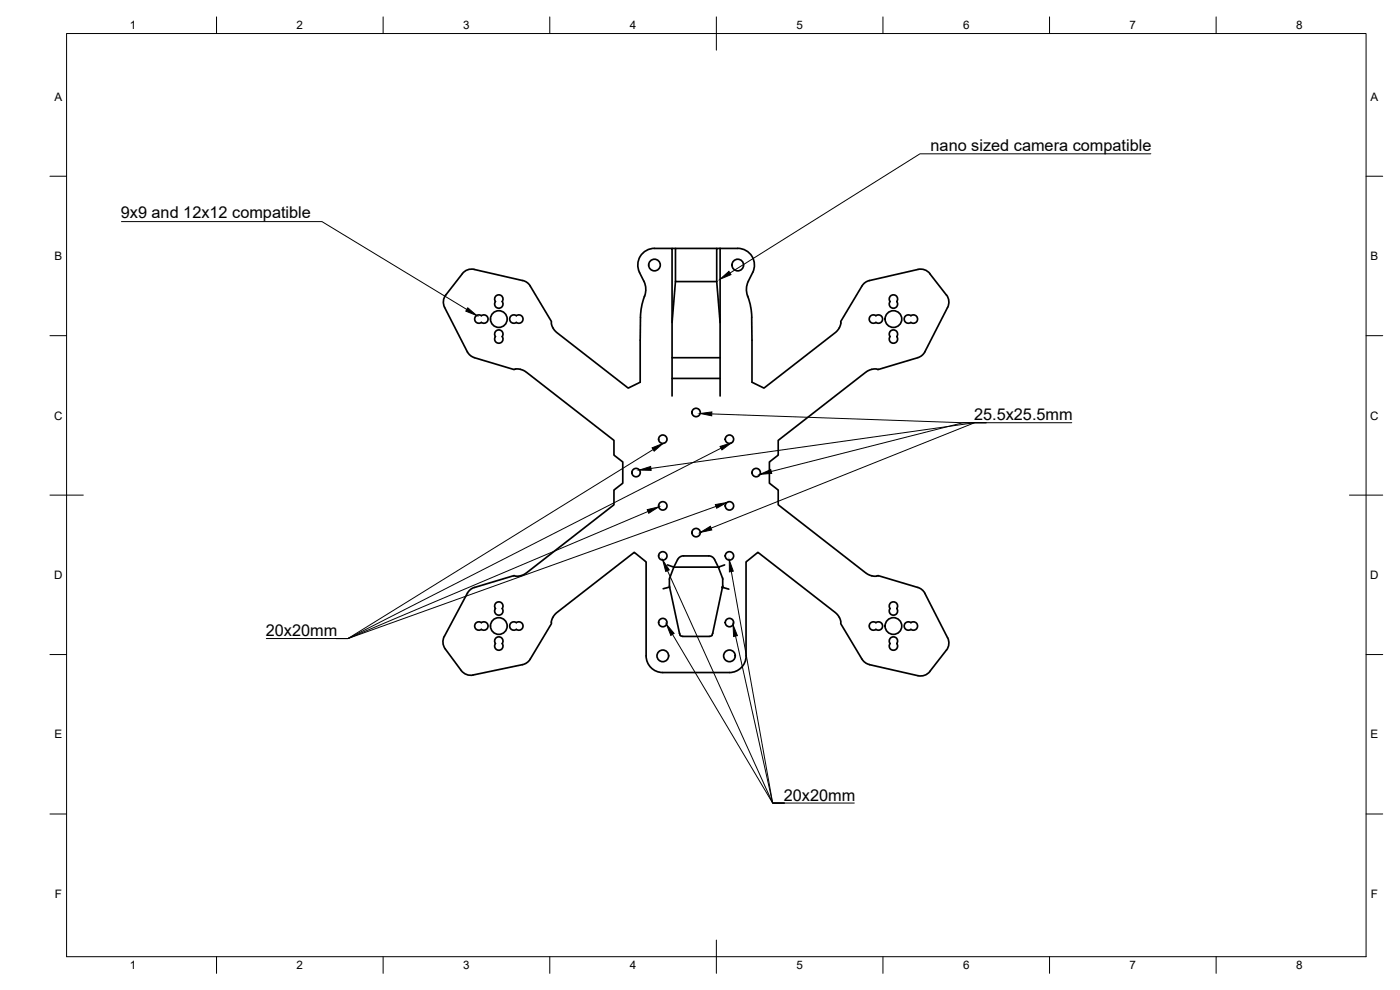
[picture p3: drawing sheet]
<svg xmlns="http://www.w3.org/2000/svg" width="420mm" height="297mm" viewBox="0 0 420 297" stroke-linecap="round" stroke-linejoin="round" font-family="sans-serif">
<!-- layer: Visibile -->
<g fill="none" stroke="#000" stroke-width=".51">
<path d="M201.7 74.5h1M215.1 74.5h-12.4v10h12.4M216.1 74.5h5.3a5 5 0 0 1 4.5 7.3 11 11 0 0 0-1.9 4.4 14 14 0 0 0 1.1 5.1l.5 3.9M216.1 74.5h-1v10M216.1 74.5v44.3M133.4 92.3l6.9 13.2 .8 1.1 1.3 .7 11.9 3.6 .6-.2 1.4 .2 1.7 .8 26.3 20.4v4.5l2.6 2v6.4l-2.6 2v4.5l-27.1 20.9-1.4 .5-1.5-.2-12 3.6M133.8 88.5l-.7 1.5v1.1l.3 1.1M142.8 94.9l1-.4a1.07 1.07 0 0 0 1.4 0 1.26 1.26 0 0 1 1.2 1.6 1.26 1.26 0 0 1-1.9 .6 1.26 1.26 0 0 1-1.7-.1 1.26 1.26 0 0 1 0-1.7zM148.9 88.8a1.26 1.26 0 0 1 1.6 0 1.26 1.26 0 0 1 .2 1.7 1.26 1.26 0 0 1-.2 1.7 1.26 1.26 0 0 1-1.6 0 1.26 1.26 0 0 1-.2-1.7l-.3-.7zM148.9 99.3a1.25 1.25 0 0 1 1.6 0 1.25 1.25 0 0 1 .2 1.7 1.26 1.26 0 0 1-.2 1.7 1.26 1.26 0 0 1-1.6 0 1.26 1.26 0 0 1-.2-1.7l-.2-1.1zM153.3 94.9l1-.4a1.07 1.07 0 0 0 1.3 0 1.26 1.26 0 0 1 1.3 1.6 1.26 1.26 0 0 1-1.9 .6 1.26 1.26 0 0 1-1.7-.1 1.26 1.26 0 0 1 0-1.7zM159.1 85.8l6.4 10.6 .1 1.2 .9 1.6 22 17.2 3.6-1.7 .1-19.4"/>
<path d="M159.1 85.8l-.9-1.1-1.3-.5-14.6-3.4h-1.1l-1.1 .2-.9 .7-5.4 6.8M193.4 89a5.5 5.5 0 0 0-.1-4.6 9.4 9.4 0 0 1-1.9-4.8 5 5 0 0 1 5-5.1h5.3v44.3M193.4 89a18.5 18.5 0 0 0-1.2 6.2M202.7 84.5l-1 12.3M215.1 84.5l1 12.3M258.7 85.8l-6.4 10.6-.1 1.3-.9 1.5-22 17.2-3.6-1.7-.1-19.4M258.7 85.8l.6-.8 1.2-.7 15-3.5h1.2l1 .2 1 .7 5.3 6.8M261.2 94.9l1-.4a1.07 1.07 0 0 0 1.4 0 1.26 1.26 0 0 1 1.2 1.6 1.26 1.26 0 0 1-1.9 .6 1.26 1.26 0 0 1-1.7-.1 1.26 1.26 0 0 1 0-1.7zM267.3 88.8a1.26 1.26 0 0 1 1.7 0 1.26 1.26 0 0 1 .1 1.7 1.26 1.26 0 0 1-.1 1.7 1.26 1.26 0 0 1-1.7 0 1.26 1.26 0 0 1-.2-1.7l-.2-.7zM267.3 99.3a1.25 1.25 0 0 1 1.7 0 1.25 1.25 0 0 1 .1 1.7 1.26 1.26 0 0 1-.1 1.7 1.26 1.26 0 0 1-1.7 0 1.26 1.26 0 0 1-.2-1.7l-.2-1.1zM273.4 94.7a1.26 1.26 0 0 1 1.7 .2 1.26 1.26 0 0 1 0 1.7 1.26 1.26 0 0 1-1.7 .1M273.4 94.7a1.26 1.26 0 0 0-1.7 .2 1.26 1.26 0 0 0 0 1.7 1.26 1.26 0 0 0 1.7 .1"/>
<path d="M284 88.5l.7 1.5v1.1l-.3 1.1M284.4 92.3l-6.8 13.3M201.7 107.3h14.4M201.7 113.5h14.4M277.6 105.5l-.9 1.1-1.3 .7-11.9 3.6-.6-.2-1.3 .1-1.8 .9-26.2 20.4v4.5l-2.7 2v6.4l2.7 2v4.5l26.6 20.6 2 .8 1.3-.2 11.9 3.6 1.3 .6 .9 1.1M142.4 176.3l-1.2 .6-.9 1.1-7 13-.4 1.6 .2 1.1 .5 1 5.2 6.9 1.5 .9h1.7M200.3 169.5l1.9 .7M201 173.4v2.7M202.2 170.2l-1.2 3.2M203.3 167.9l-1.1 2.2M212.7 166.8h-8l-.8 .4-.5 .7M212.7 166.8l.8 .2 .7 .5 1.4 2.6-13.4 .1"/>
<path d="M216.8 176.2l-3 14a.82 .82 0 0 1-.9 .7l-8 .1a1 1 0 0 1-1-1l-2.9-13.9-2 .5M216.8 173.4l.1 2.7M216.9 176.1l1.8 .7M217.5 169.5l-1.9 .7 1.2 3.2M277.6 178l7 13.9 .1 1.6-.7 1.6M142.8 187l1-.4a1.07 1.07 0 0 0 1.4 0 1.26 1.26 0 0 1 1.2 1.6 1.26 1.26 0 0 1-1.9 .6 1.26 1.26 0 0 1-1.7-.1 1.26 1.26 0 0 1 0-1.7zM148.7 182.6a1.26 1.26 0 0 1 .2-1.7 1.26 1.26 0 0 1 1.6 0 1.26 1.26 0 0 1 .2 1.7M148.7 193.1a1.26 1.26 0 0 1 .2-1.7 1.26 1.26 0 0 1 1.6 0 1.26 1.26 0 0 1 .2 1.7M148.7 182.6a1.26 1.26 0 0 0 .2 1.7 1.26 1.26 0 0 0 1.6 0 1.26 1.26 0 0 0 .2-1.7M148.7 193.1a1.26 1.26 0 0 0 .2 1.7 1.26 1.26 0 0 0 1.6 0 1.26 1.26 0 0 0 .2-1.7M153.3 187l1-.4a1.07 1.07 0 0 0 1.3 0 1.26 1.26 0 0 1 1.3 1.6 1.26 1.26 0 0 1-1.9 .6 1.26 1.26 0 0 1-1.7-.1 1.26 1.26 0 0 1 0-1.7zM223.9 196.8a5 5 0 0 1-5 5h-20a5 5 0 0 1-5-5v-28.2l-3.5-2.9-23.9 18.6-.9 1.6-.1 1.2-6.4 10.7-1 1-1.3 .6-14.8 3.1"/>
<path d="M261.2 187l1-.4a1.07 1.07 0 0 0 1.4 0 1.26 1.26 0 0 1 1.2 1.6 1.26 1.26 0 0 1-1.9 .6 1.26 1.26 0 0 1-1.7-.1 1.26 1.26 0 0 1 0-1.7zM267.1 193.1a1.26 1.26 0 0 1 .2-1.7 1.26 1.26 0 0 1 1.7 0 1.26 1.26 0 0 1 .1 1.7M267.1 182.6a1.26 1.26 0 0 1 .2-1.7 1.26 1.26 0 0 1 1.7 0 1.26 1.26 0 0 1 .1 1.7M267.1 193.1a1.26 1.26 0 0 0 .2 1.7 1.26 1.26 0 0 0 1.7 0 1.26 1.26 0 0 0 .1-1.7M267.1 182.6a1.26 1.26 0 0 0 .2 1.7 1.26 1.26 0 0 0 1.7 0 1.26 1.26 0 0 0 .1-1.7M273.4 186.8a1.26 1.26 0 0 1 1.7 .2 1.26 1.26 0 0 1 0 1.7 1.26 1.26 0 0 1-1.7 .1M273.4 186.8a1.26 1.26 0 0 0-1.7 .2 1.26 1.26 0 0 0 0 1.7 1.26 1.26 0 0 0 1.7 .1M284 195.1l-5.3 6.8-1 .6-1 .3-1.2-.1-15.4-3.6-1.4-1.3-6.4-10.7-.1-1.2-.9-1.6-23.8-18.6-3.6 2.9v28.2"/>
<circle cx="196.4" cy="79.5" r="1.75"/>
<circle cx="221.4" cy="79.5" r="1.75"/>
<circle cx="149.7" cy="95.7" r="2.51"/>
<circle cx="268.1" cy="95.7" r="2.51"/>
<circle cx="198.9" cy="131.8" r="1.26"/>
<circle cx="208.9" cy="123.8" r="1.26"/>
<circle cx="218.9" cy="131.8" r="1.26"/>
<circle cx="190.9" cy="141.8" r="1.26"/>
<circle cx="198.9" cy="151.8" r="1.26"/>
<circle cx="208.9" cy="159.8" r="1.26"/>
<circle cx="218.9" cy="151.8" r="1.26"/>
<circle cx="226.9" cy="141.8" r="1.26"/>
<circle cx="198.9" cy="166.8" r="1.26"/>
<circle cx="218.9" cy="166.8" r="1.26"/>
<circle cx="149.7" cy="187.8" r="2.51"/>
<circle cx="198.9" cy="196.8" r="1.75"/>
<circle cx="198.9" cy="186.8" r="1.26"/>
<circle cx="218.9" cy="196.8" r="1.75"/>
<circle cx="218.9" cy="186.8" r="1.26"/>
<circle cx="268.1" cy="187.8" r="2.51"/>
</g>
<circle cx="216.8" cy="176.2" r=".24" fill="#000" stroke="#000" stroke-width=".3"/>
<!-- layer: Border -->
<g fill="none" stroke="#000" stroke-width=".3">
<path d="M20 10.1h390v276.9h-390zM65 5.1v5M115 5.1v5M165 5.1v5M215 5.1v10M265 5.1v5M315 5.1v5M365 5.1v5M15 52.9h5M410 52.9h5M15 100.7h5M410 100.7h5"/>
<path d="M15 148.6h10M405 148.6h10M15 196.4h5M410 196.4h5M15 244.2h5M410 244.2h5M65 287v5M115 287v5M165 287v5M215 282.1v9.9M265 287v5M315 287v5"/>
<path d="M365 287v5"/>
</g>
<!-- layer: Annotations -->
<g fill="#000" stroke="#000" stroke-width=".3">
<path d="M140.4 92.4l2.7 2.3-3.3-1.3zM216.1 83.8l2.7-2.4 .6 1zM195.7 134.4l3.3-1.4-2.7 2.4zM210.1 124.1l3.5-.5v1.2zM216.1 133.9l3.4-1-2.8 2.1zM194.2 152.9l3.5-.8-3 1.9zM191.9 141l3.4-1 .1 1.1zM210.2 159.8l3-1.9 .4 1.1zM214.7 151.4l3.5-.6-3.1 1.7zM228.1 142.3l3.2-1.4 .3 1.1zM198.9 168l2 3-1.1 .5zM218.9 168l1.2 3.4-1.2 .2z"/>
<path d="M200 187.3l2.3 2.7-1 .7zM220 187.4l1.3 3.3-1.1 .3z"/>
</g>
<g fill="none" stroke="#000" stroke-width=".3">
<path d="M345.4 46.2h-69.3l-57 35.7M36.4 66.5h60.2l43.5 26.3M196 134.9l-91.6 56.7h-3.5M213.6 124.2l75.4 2.6h32.6M216.4 134.5l-112 57.1h-3.5M292.5 126.8h-3.5l-57.5 14.7M194.5 153.5l-90.1 38.1h-24.5M195.3 140.6l97.2-13.8h3.5h-3.5l-79.1 31.7M214.9 151.9l-110.5 39.7h-3.5M200.3 171.2l31.6 69.7h3.5M219.5 171.5l12.4 69.4h3.5M201.8 190.3l30.1 50.6h24.5"/>
<path d="M220.7 190.8l11.2 50.1h3.5"/>
</g>
<g font-size="4.9">
<text x="279.3" y="45.2">nano sized camera compatible</text>
<text x="36.3" y="65.5">9x9 and 12x12 compatible</text>
<text x="292.3" y="126.1">25.5x25.5mm</text>
<text x="79.8" y="190.9">20x20mm</text>
<text x="235.2" y="240.2">20x20mm</text>
</g>
<g font-size="3.5">
<text x="39" y="8.8">1</text>
<text x="89" y="8.8">2</text>
<text x="139" y="8.8">3</text>
<text x="189" y="8.8">4</text>
<text x="239" y="8.8">5</text>
<text x="289" y="8.8">6</text>
<text x="339" y="8.8">7</text>
<text x="389" y="8.8">8</text>
<text x="16.3" y="30.2">A</text>
<text x="411.3" y="30.2">A</text>
<text x="16.3" y="78">B</text>
<text x="411.3" y="78">B</text>
<text x="16.2" y="125.9">C</text>
<text x="411.2" y="125.9">C</text>
<text x="16.2" y="173.7">D</text>
<text x="411.2" y="173.7">D</text>
<text x="16.3" y="221.6">E</text>
<text x="411.3" y="221.6">E</text>
<text x="16.4" y="269.4">F</text>
<text x="411.4" y="269.4">F</text>
<text x="39" y="290.8">1</text>
<text x="89" y="290.8">2</text>
<text x="139" y="290.8">3</text>
<text x="189" y="290.8">4</text>
<text x="239" y="290.8">5</text>
<text x="289" y="290.8">6</text>
<text x="339" y="290.8">7</text>
<text x="389" y="290.8">8</text>
</g>
</svg>
